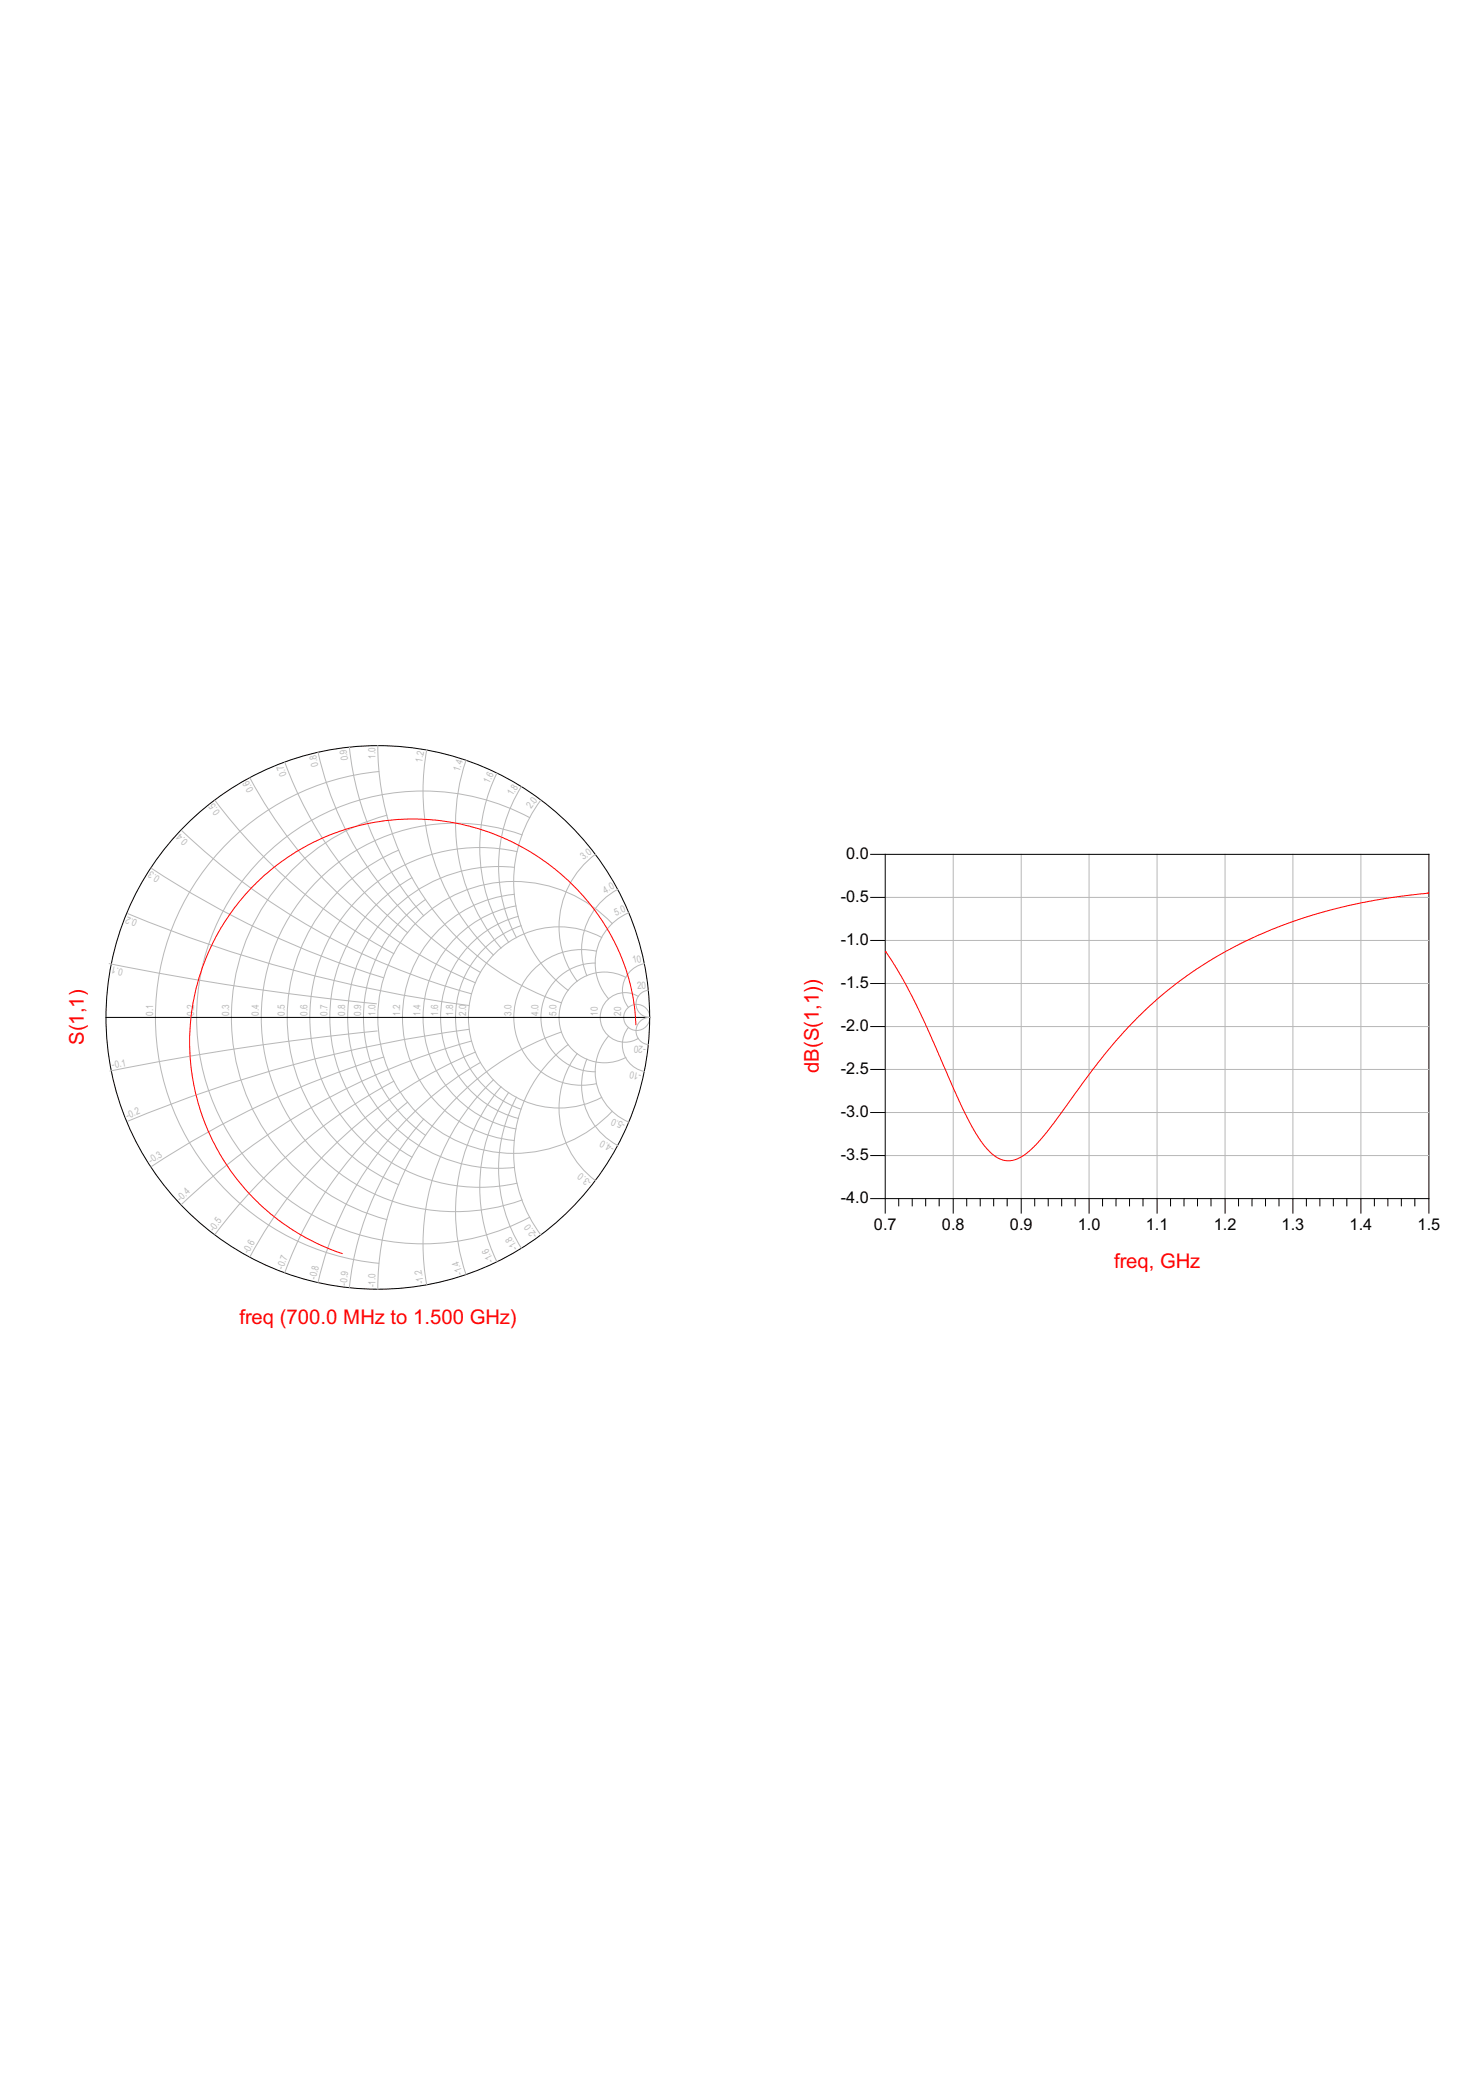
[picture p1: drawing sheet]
<svg xmlns="http://www.w3.org/2000/svg" width="210mm" height="297mm" viewBox="0 0 210 297" stroke-linecap="round" stroke-linejoin="round" font-family="sans-serif">
<g fill="none" stroke="#b8b8b8" stroke-width=".14">
<path d="M25.8 118a96.4 96.4 0 0 0 41.2 23.2M30.6 113.8a77.6 77.6 0 0 0 25.4 21.7M35.5 110.6a64.6 64.6 0 0 0 32 29.1M40.5 108.4a55.3 55.3 0 0 0 17.4 24.2M45.2 106.9a48.4 48.4 0 0 0 23.1 31.3M49.7 106.2a42.7 42.7 0 0 0 10.5 24M53.7 106a38.6 38.6 0 0 0 26.1 36.5M53.8 109.7a35.1 35.1 0 0 0-31.7 34.9 35.1 35.1 0 0 0 31.7 34.9M55 115.9a29.7 29.7 0 0 0-22.1 28.7 29.7 29.7 0 0 0 22.1 28.7M60.6 106.6a32.2 32.2 0 0 0 9.5 29.1M66.2 108.1a27.6 27.6 0 0 0 5 26.6M70.6 109.9a24.2 24.2 0 0 0 1.7 24"/>
<path d="M74.1 111.8a21.5 21.5 0 0 0-.7 21.5M74.2 118.7a27.6 27.6 0 0 0-37.1 25.9 27.6 27.6 0 0 0 37.1 25.9M75.3 116.2a32.2 32.2 0 0 0-47.4 28.4 32.2 32.2 0 0 0 47.4 28.4M76.9 113.7a19.3 19.3 0 0 0 3.8 27.1M15.5 137a385.7 385.7 0 0 0 38 5.7M18.1 129.8a191.8 191.8 0 0 0 48.5 13.1M21.5 123.4a128.2 128.2 0 0 0 33 15.6M56.7 120.8a25.8 25.8 0 0 0-15.9 23.8 25.8 25.8 0 0 0 15.9 23.8M58.5 124.7a22.7 22.7 0 0 0 0 39.8M60.5 127.8a20.3 20.3 0 0 0 0 33.6M73.1 127.1a17.6 17.6 0 0 0-15.9 17.5 17.6 17.6 0 0 0 15.9 17.5M73.1 123.3a21.4 21.4 0 0 0-23.7 21.3 21.4 21.4 0 0 0 23.7 21.3"/>
<path d="M73.3 128.8a16.1 16.1 0 0 0-13.2 15.8 16.1 16.1 0 0 0 13.2 15.8M73.5 121a24.1 24.1 0 0 0-29.5 23.6 24.1 24.1 0 0 0 29.5 23.6M73.7 130.2a14.9 14.9 0 0 0-11.1 14.4 14.9 14.9 0 0 0 11 14.4M74 131.6a13.8 13.8 0 0 0-9.3 13 13.8 13.8 0 0 0 9.3 13M84.6 121.4a12.9 12.9 0 0 0-2.6 18.1M84.6 136.9a7.7 7.7 0 0 0-7.7 7.7 7.7 7.7 0 0 0 7.7 7.7M84.8 135.2a9.6 9.6 0 0 0-11.8 9.4 9.6 9.6 0 0 0 11.8 9.4M85.5 133.2a12.9 12.9 0 0 0-18.9 11.4 12.9 12.9 0 0 0 18.9 11.4M87 131.3a19.3 19.3 0 0 0-27.5-.5 19.3 19.3 0 0 0 0 27.6 19.3 19.3 0 0 0 27.5-.5M87.8 126.4a9.7 9.7 0 0 0-4.4 12.3M88.9 138.9a6.4 6.4 0 0 0-9.5 5.7 6.4 6.4 0 0 0 9.5 5.7M89.3 129.7a7.7 7.7 0 0 0-2.8 12.3"/>
<path d="M91.6 137a3.9 3.9 0 0 0-2.3 6.2M125.8 139.8h77.3M125.8 133.7h77.3M125.8 127.5h77.3M135.5 121.4v49M145.1 121.4v49M154.8 121.4v49M164.4 121.4v49M174.1 121.4v49M183.7 121.4v49M193.4 121.4v49M53.6 146.5a385.9 385.9 0 0 0-38 5.7"/>
<path d="M54.5 150.2a128.2 128.2 0 0 0-33 15.6M56 153.7a77.6 77.6 0 0 0-25.4 21.7M57.9 156.6a55.3 55.3 0 0 0-17.4 24.2M60.2 159a42.7 42.7 0 0 0-10.5 24M66.7 146.3a191.9 191.9 0 0 0-48.5 13M67 148a96.5 96.5 0 0 0-41.2 23.2M67.5 149.5a64.6 64.6 0 0 0-32 29.1M68.3 151a48.4 48.4 0 0 0-23.1 31.3M70.1 153.5a32.2 32.2 0 0 0-9.5 29.1M71.2 154.5a27.6 27.6 0 0 0-5 26.6M72.3 155.3a24.2 24.2 0 0 0-1.7 24M73.4 155.9a21.5 21.5 0 0 0 .7 21.5"/>
<path d="M79.8 146.7a38.7 38.7 0 0 0-26.1 36.5M80.7 148.5a19.3 19.3 0 0 0-3.8 27M82 149.7a12.9 12.9 0 0 0 2.6 18.1M83.4 150.5a9.7 9.7 0 0 0 4.4 12.3M86.5 147.2a7.7 7.7 0 0 0 2.8 12.3M89.3 146a3.9 3.9 0 0 0 2.2 6.3M90.7 141.6a3.5 3.5 0 0 0-5.4 3 3.5 3.5 0 0 0 5.4 3M92.1 140.7a1.94 1.94 0 0 0-1.7 2.1 1.94 1.94 0 0 0 1.9 1.8M92.3 144.6a1.94 1.94 0 0 0-1.9 1.8 1.94 1.94 0 0 0 1.7 2.1M125.8 158.1h77.3M125.8 152h77.3M125.8 145.9h77.3"/>
<path d="M125.8 164.2h77.3"/>
<circle cx="90.5" cy="144.6" r="1.85"/>
</g>
<g fill="none" stroke="#000" stroke-width=".14">
<path d="M123.7 121.4h79.4v51M123.7 139.8h2.1M123.7 133.7h2.1M123.7 127.5h2.1M125.8 121.4v51M15.1 144.6h77.2M123.7 158.1h2.1M123.7 152h2.1M123.7 145.9h2.1M123.7 170.4h79.4M123.7 164.2h2.1M127.7 170.4v1"/>
<path d="M129.6 170.4v1M131.6 170.4v1M133.5 170.4v1M135.5 170.4v2M137.4 170.4v1M139.3 170.4v1M141.2 170.4v1M143.1 170.4v1M145.1 170.4v2M147 170.4v1M149 170.4v1M150.9 170.4v1"/>
<path d="M152.8 170.4v1M154.8 170.4v2M156.7 170.4v1M158.6 170.4v1M160.5 170.4v1M162.4 170.4v1M164.4 170.4v2M166.4 170.4v1M168.3 170.4v1M170.2 170.4v1M172.1 170.4v1M174.1 170.4v2"/>
<path d="M176 170.4v1M177.9 170.4v1M179.8 170.4v1M181.8 170.4v1M183.7 170.4v2M185.7 170.4v1M187.6 170.4v1M189.5 170.4v1M191.4 170.4v1M193.4 170.4v2M195.3 170.4v1M197.2 170.4v1"/>
<path d="M199.2 170.4v1M201.1 170.4v1"/>
<circle cx="53.7" cy="144.6" r="38.6"/>
</g>
<path d="M90.4 145.6l-.2-2.2-.3-2-.5-2.3-.7-2-.9-2.3-1-2-2.2-3.3-1.6-2-1.7-1.8-1.7-1.6-1.8-1.4-1.7-1.2-2.3-1.3-1.8-.9-2.4-1-4.1-1.2-2.1-.4-2.4-.2-1.7-.1-2.7 .1-1.9 .1-2.5 .5-2.5 .6-2.4 .8-3.6 1.6-1.7 1-2.6 1.8-1.9 1.5-1.3 1.3a31.7 31.7 0 0 0-9.2 21.6v1.8a31.8 31.8 0 0 0 21.6 29.1" fill="none" stroke="#f00" stroke-width=".14"/>
<g fill="#f00">
<path d="M125.8 135l.2 .3-.1 .1z"/>
<path d="M125.8 135.2h.1l.1 .1-.1 .1z"/>
</g>
<path d="M202.9 126.9l-3.7 .5-5.4 .8-3.9 .9-4.5 1.3-3.8 1.3-4.6 2.1-4.1 2.1-3 1.9-2.5 1.8-2.5 2-1.8 1.6-2.8 2.8-2.1 2.4-2.2 2.6-6.2 8.6-1.7 2.1-2.1 2.1-.9 .6-1.2 .5a3.7 3.7 0 0 1-3.6-1.6l-1.7-2.3-1.5-2.8-6.8-15.3-2.2-4.1-2.2-3.4" fill="none" stroke="#f00" stroke-width=".14"/>
<g fill="#f00">
<path d="M202.9 126.9h.1v.1h-.1z"/>
<path d="M202.9 126.9l.2-.1v.2h-.2z"/>
</g>
<g font-size="2.9" fill="#f00">
<text x="11.9" y="148.5" transform="rotate(-90 11.9 148.5)">S(1,1)</text>
<text x="116.3" y="152.5" transform="rotate(-90 116.3 152.5)">dB(S(1,1))</text>
<text x="158.3" y="180.2">freq, GHz</text>
<text x="34" y="188.1">freq (700.0 MHz to 1.500 GHz)</text>
</g>
<g font-size="2.3">
<text x="120.2" y="122.1">0.0</text>
<text x="119.5" y="128.2">-0.5</text>
<text x="119.5" y="134.4">-1.0</text>
<text x="119.5" y="140.5">-1.5</text>
<text x="119.5" y="146.6">-2.0</text>
<text x="119.5" y="152.7">-2.5</text>
<text x="119.5" y="158.8">-3.0</text>
<text x="119.5" y="164.9">-3.5</text>
<text x="119.5" y="171">-4.0</text>
<text x="124.2" y="174.8">0.7</text>
<text x="133.9" y="174.8">0.8</text>
<text x="143.5" y="174.8">0.9</text>
<text x="153.2" y="174.8">1.0</text>
<text x="162.8" y="174.8">1.1</text>
<text x="172.5" y="174.8">1.2</text>
<text x="182.1" y="174.8">1.3</text>
<text x="191.8" y="174.8">1.4</text>
<text x="201.5" y="174.8">1.5</text>
</g>
<g font-size="1.4" fill="#b8b8b8">
<text x="53.4" y="107.8" transform="rotate(-90 53.4 107.8)">1.0</text>
<text x="36.1" y="112.3" transform="rotate(-118 36.1 112.3)">0.6</text>
<text x="40.8" y="110.2" transform="rotate(-110 40.8 110.2)">0.7</text>
<text x="45.3" y="108.8" transform="rotate(-103 45.3 108.8)">0.8</text>
<text x="49.5" y="108.1" transform="rotate(-96 49.5 108.1)">0.9</text>
<text x="60" y="108.4" transform="rotate(-80 60 108.4)">1.2</text>
<text x="65.3" y="109.7" transform="rotate(-71 65.3 109.7)">1.4</text>
<text x="69.5" y="111.4" transform="rotate(-64 69.5 111.4)">1.6</text>
<text x="72.8" y="113.2" transform="rotate(-58 72.8 113.2)">1.8</text>
<text x="26.8" y="119.5" transform="rotate(-136 26.8 119.5)">0.4</text>
<text x="31.3" y="115.4" transform="rotate(-127 31.3 115.4)">0.5</text>
<text x="75.5" y="115" transform="rotate(-53 75.5 115)">2.0</text>
<text x="22.8" y="124.7" transform="rotate(-147 22.8 124.7)">0.3</text>
<text x="82.9" y="122.3" transform="rotate(-37 82.9 122.3)">3.0</text>
<text x="19.6" y="130.8" transform="rotate(-157 19.6 130.8)">0.2</text>
<text x="86" y="127" transform="rotate(-28 86 127)">4.0</text>
<text x="87.5" y="130.2" transform="rotate(-23 87.5 130.2)">5.0</text>
<text x="17.6" y="137.7" transform="rotate(-169 17.6 137.7)">0.1</text>
<text x="90" y="136.9" transform="rotate(-11 90 136.9)">10</text>
<text x="90.6" y="140.6" transform="rotate(-6 90.6 140.6)">20</text>
<text x="21.7" y="144.3" transform="rotate(-90 21.7 144.3)">0.1</text>
<text x="27.6" y="144.3" transform="rotate(-90 27.6 144.3)">0.2</text>
<text x="32.5" y="144.3" transform="rotate(-90 32.5 144.3)">0.3</text>
<text x="36.8" y="144.3" transform="rotate(-90 36.8 144.3)">0.4</text>
<text x="40.5" y="144.3" transform="rotate(-90 40.5 144.3)">0.5</text>
<text x="43.7" y="144.3" transform="rotate(-90 43.7 144.3)">0.6</text>
<text x="46.5" y="144.3" transform="rotate(-90 46.5 144.3)">0.7</text>
<text x="49.1" y="144.3" transform="rotate(-90 49.1 144.3)">0.8</text>
<text x="51.3" y="144.3" transform="rotate(-90 51.3 144.3)">0.9</text>
<text x="53.4" y="144.3" transform="rotate(-90 53.4 144.3)">1.0</text>
<text x="56.9" y="144.3" transform="rotate(-90 56.9 144.3)">1.2</text>
<text x="59.8" y="144.3" transform="rotate(-90 59.8 144.3)">1.4</text>
<text x="62.3" y="144.3" transform="rotate(-90 62.3 144.3)">1.6</text>
<text x="64.4" y="144.3" transform="rotate(-90 64.4 144.3)">1.8</text>
<text x="66.2" y="144.3" transform="rotate(-90 66.2 144.3)">2.0</text>
<text x="72.7" y="144.3" transform="rotate(-90 72.7 144.3)">3.0</text>
<text x="76.5" y="144.3" transform="rotate(-90 76.5 144.3)">4.0</text>
<text x="79.1" y="144.3" transform="rotate(-90 79.1 144.3)">5.0</text>
<text x="85" y="144.3" transform="rotate(-90 85 144.3)">10</text>
<text x="88.3" y="144.3" transform="rotate(-90 88.3 144.3)">20</text>
<text x="91.8" y="148.8" transform="rotate(-174 91.8 148.8)">-20</text>
<text x="16" y="151.8" transform="rotate(-11 16 151.8)">-0.1</text>
<text x="91.2" y="152.5" transform="rotate(-169 91.2 152.5)">-10</text>
<text x="18.1" y="159" transform="rotate(-23 18.1 159)">-0.2</text>
<text x="89" y="159.7" transform="rotate(-157 89 159.7)">-5.0</text>
<text x="21.5" y="165.4" transform="rotate(-33 21.5 165.4)">-0.3</text>
<text x="84.2" y="167.9" transform="rotate(-143 84.2 167.9)">-3.0</text>
<text x="87.4" y="162.9" transform="rotate(-152 87.4 162.9)">-4.0</text>
<text x="25.6" y="170.8" transform="rotate(-44 25.6 170.8)">-0.4</text>
<text x="30.4" y="175.1" transform="rotate(-53 30.4 175.1)">-0.5</text>
<text x="35.3" y="178.3" transform="rotate(-62 35.3 178.3)">-0.6</text>
<text x="70.2" y="179.2" transform="rotate(-116 70.2 179.2)">-1.6</text>
<text x="73.7" y="177.4" transform="rotate(-122 73.7 177.4)">-1.8</text>
<text x="76.4" y="175.5" transform="rotate(-127 76.4 175.5)">-2.0</text>
<text x="40.2" y="180.5" transform="rotate(-70 40.2 180.5)">-0.7</text>
<text x="44.9" y="181.9" transform="rotate(-77 44.9 181.9)">-0.8</text>
<text x="49.3" y="182.7" transform="rotate(-84 49.3 182.7)">-0.9</text>
<text x="53.4" y="183" transform="rotate(-90 53.4 183)">-1.0</text>
<text x="60.3" y="182.4" transform="rotate(-100 60.3 182.4)">-1.2</text>
<text x="65.8" y="181" transform="rotate(-109 65.8 181)">-1.4</text>
</g>
</svg>
